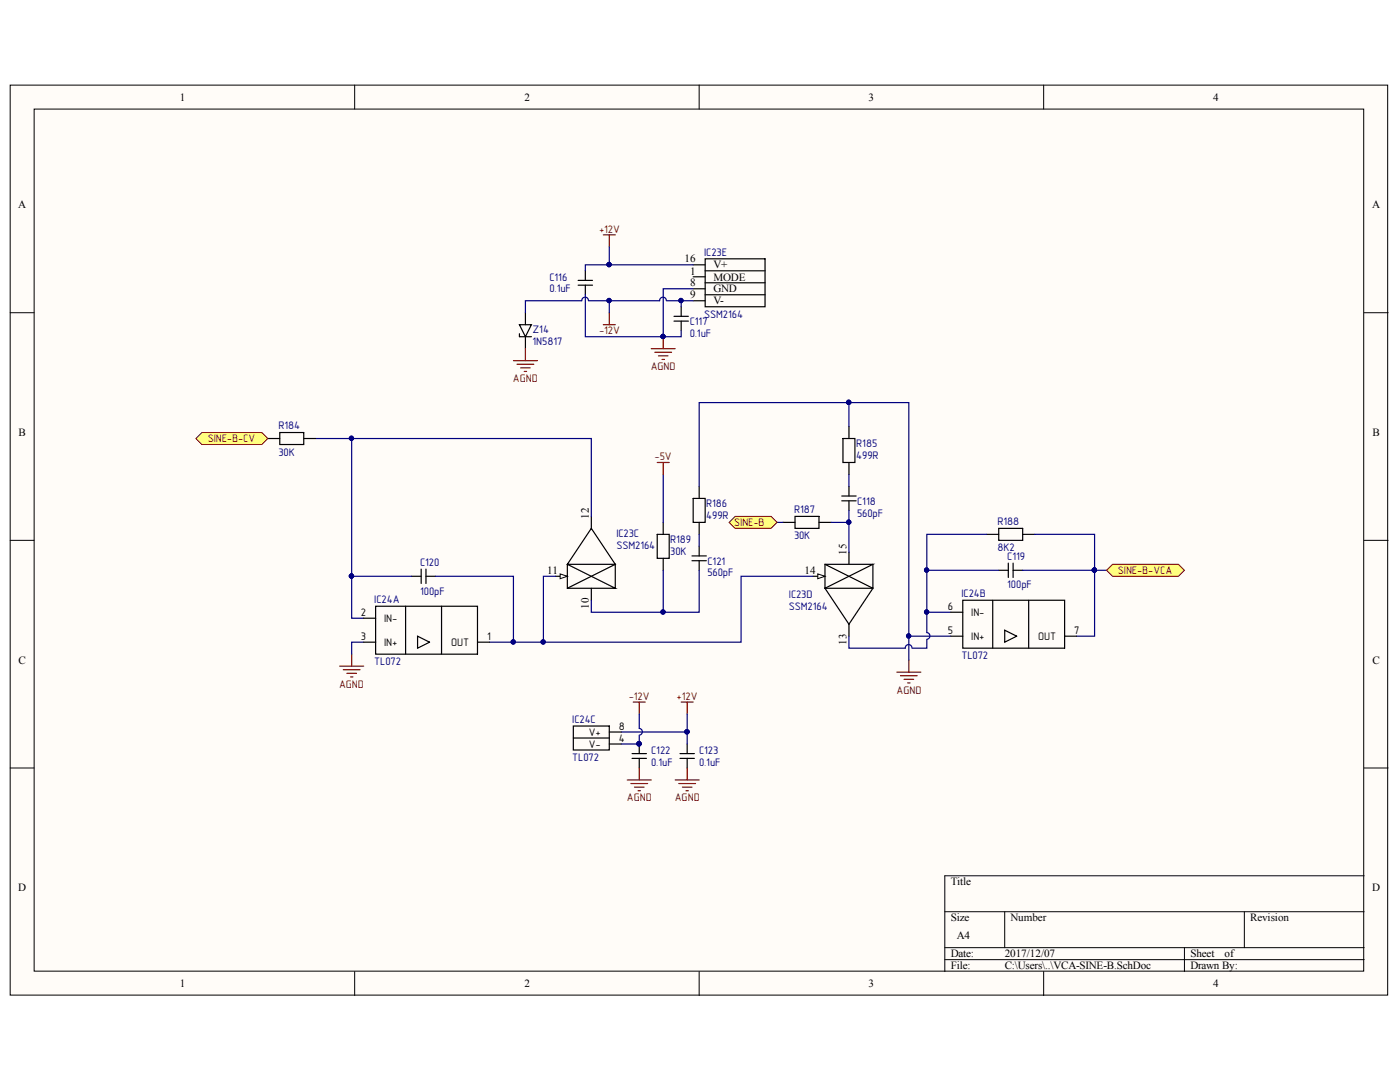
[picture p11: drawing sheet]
<svg xmlns="http://www.w3.org/2000/svg" width="279mm" height="216mm" viewBox="0 0 279 216" stroke-linecap="round" stroke-linejoin="round" font-family="sans-serif">
<g fill="#fffcf8" stroke="#000" stroke-width=".2">
<path d="M2 17h274.9v181.6h-274.9z"/>
<path d="M6.8 21.8h265.4v172h-265.4z"/>
</g>
<g fill="none" stroke="#000" stroke-width=".2">
<path d="M70.8 17v4.8M139.5 17v4.8M208.3 17v4.8M2 62.4h4.8M272.3 62.4h4.7M2 107.8h4.8M272.3 107.8h4.7M2 153.2h4.8M272.3 153.2h4.7M272.3 174.8h-83.7v19.1M70.8 193.9v4.8M139.5 193.9v4.8"/>
<path d="M188.6 181.9h83.7M188.6 189.1h83.7M188.6 191.5h83.7M200.5 181.9v7.2M208.3 193.9v4.8M236.4 189.1v4.8M248.3 181.9v7.2"/>
</g>
<path d="M82.1 115h2M84.1 113.6v2.8M85 115h1.9M85 113.6v2.8M162.3 115h2.3M169.4 110.2v2.4" fill="none" stroke="#000" stroke-width=".24"/>
<path d="M163.2 114.5l1.4 .5-1.4 .5z" fill="#fffcf8"/>
<path d="M163.2 114.5l1.4 .5-1.4 .5z" fill="none" stroke="#000" stroke-width=".2"/>
<g fill="none" stroke="#000" stroke-width=".24">
<path d="M168 99h2.9M168 99.9h2.9M168.2 87.5h2.4v4.8h-2.4zM169.4 85.1v2.4M169.4 92.3v2.4M169.4 97.1v1.9M169.4 99.9v1.9M110.8 115h2.4M118 117.4v2.4M156.3 104.2h2.4M158.7 103h4.7v2.4h-4.7zM163.4 104.2h2.4"/>
<path d="M164.6 117.4h9.6l-4.8 7.2zM164.6 112.6h9.6l-9.6 4.8zM164.6 112.6l9.6 4.8v-4.8M196.9 106.6h2.4M199.3 105.4h4.8v2.4h-4.8zM199.3 113.8h1.9M201.2 112.4v2.8M202.2 113.8h1.9M202.2 112.4v2.8M204.1 106.6h2.4M169.4 124.6v2.3"/>
</g>
<path d="M169.4 94.7v2.4M165.8 104.2h3.6M169.4 101.8v8.4M185 113.8h14.3M204.1 113.8h16.7M206.5 106.6h11.9v20.3h-3.5M181.4 126.9h8.4" fill="none" stroke="#000080" stroke-width=".24"/>
<g fill="#000080" stroke="#000080" stroke-width=".2">
<circle cx="169.4" cy="104.2" r=".43"/>
<circle cx="184.9" cy="113.7" r=".43"/>
<circle cx="218.4" cy="113.7" r=".43"/>
<circle cx="181.3" cy="126.9" r=".43"/>
</g>
<path d="M179 134.1h4.8M179.7 134.8h3.4M180.4 135.6h1.9M181.1 136.3h.5M181.4 131.7v2.4" fill="none" stroke="#800000" stroke-width=".24"/>
<path d="M111.8 114.5l1.4 .5-1.4 .5z" fill="#fffcf8"/>
<path d="M111.8 114.5l1.4 .5-1.4 .5z" fill="none" stroke="#000" stroke-width=".2"/>
<g fill="none" stroke="#000" stroke-width=".24">
<path d="M53.4 87.5h2.4M55.8 86.3h4.8v2.4h-4.8zM60.6 87.5h2.4M138.3 99.5h2.4v4.7h-2.4zM139.5 97.1v2.4M113.2 112.6l9.6 4.8h-9.6zM113.2 117.4l9.6-4.8v4.8M118 105.4l4.8 7.2h-9.6zM118 103v2.4M131.2 106.6h2.4v4.8h-2.4zM132.4 104.2v2.4M132.4 111.4v2.4"/>
<path d="M138.1 110.9h2.9M138.1 111.9h2.9M139.5 104.2v2.4M139.5 109v1.9M139.5 111.9v1.9"/>
</g>
<g fill="none" stroke="#000080" stroke-width=".24">
<path d="M63 87.5h7.2M132.4 94.7v9.5M169.4 80.3h12v51.4M169.4 80.3h-29.9v16.8M169.4 80.3v4.8M70.2 115v8.4h2.4M70.2 115h11.9M86.9 115h15.6v13.1M110.8 115h-2.4v13.1M118 103v-15.5h-47.8v27.5M132.4 113.8v8.4M139.5 113.8v8.4h-21.5v-2.4"/>
<path d="M139.5 106.6v2.4M155.1 104.2h1.2M162.3 115h-14.4v13.1h-50.2M196.9 106.6h-11.9v19.6a.67 .67 0 0 1 .6 .7 .67 .67 0 0 1-.6 .7M72.6 128.1h-2.4v2.4M169.4 126.9v2.4h11.3a.67 .67 0 0 1 .6-.7 .67 .67 0 0 1 .7 .7M185 127.7v1.6h-2.9M185 122.2h4.8"/>
</g>
<g fill="#000080" stroke="#000080" stroke-width=".2">
<circle cx="102.4" cy="128.1" r=".43"/>
<circle cx="108.4" cy="128.1" r=".43"/>
<circle cx="132.3" cy="122.1" r=".43"/>
<circle cx="169.4" cy="80.3" r=".43"/>
<circle cx="181.3" cy="126.9" r=".43"/>
<circle cx="184.9" cy="122.1" r=".43"/>
<circle cx="184.9" cy="113.7" r=".43"/>
<circle cx="70.1" cy="87.5" r=".43"/>
<circle cx="70.1" cy="114.9" r=".43"/>
</g>
<path d="M131.2 92.3h2.4M132.4 92.3v2.4M67.8 132.9h4.8M68.5 133.6h3.4M69.2 134.4h1.9M69.9 135.1h.5M70.2 130.5v2.4" fill="none" stroke="#800000" stroke-width=".24"/>
<g fill="#ffff80" stroke="#800000" stroke-width=".2">
<path d="M145.5 104.2l1.2-1.2h7.2l1.2 1.2-1.2 1.2h-7.2z" fill-rule="evenodd"/>
<path d="M220.8 113.8l1.2-1.2h13.2l1.2 1.2-1.2 1.2h-13.2z" fill-rule="evenodd"/>
<path d="M39.1 87.5l1.2-1.2h11.9l1.2 1.2-1.2 1.2h-11.9z" fill-rule="evenodd"/>
</g>
<g fill="none" stroke="#000" stroke-width=".24">
<path d="M115.4 55.9h2.8M115.4 56.9h2.8M116.8 54v1.9M116.8 56.9v1.9M138.3 52.8h2.4M138.3 55.2h2.4M138.3 57.6h2.4M140.7 51.6h12v9.6h-12zM140.7 54h12M140.7 56.4h12M140.7 58.8h12M103.7 64.8h2.4l-1.2 2.4z"/>
<path d="M103.7 66.6v.6h2.4M104.9 62.4v2.4M104.9 67.2v2.4M134.5 64.1h2.9M134.5 63.1h2.9M135.9 61.2v1.9M135.9 64.1v1.9M138.3 60h2.4M192.1 119.8h20.4v9.5h-20.4zM198.1 119.8v9.5M205.3 119.8v9.5M72.6 128.1h2.4"/>
<path d="M72.6 123.4h2.4M75 121h20.3v9.5h-20.3zM80.9 121v9.5M83.3 126.9l2.4 1.2-2.4 1.2zM88.1 121v9.5M95.3 128.1h2.4M189.8 126.9h2.3M189.8 122.2h2.3M200.5 125.7l2.4 1.2-2.4 1.2zM212.5 126.9h2.4M114.4 144.9h7.2v4.8h-7.2zM114.4 147.3h7.2"/>
<path d="M121.6 146.1h2.4M121.6 148.5h2.4M126.1 151.3h2.9M126.1 150.4h2.9M127.6 148.5v1.9M127.6 151.3v1.9M135.7 151.3h2.9M135.7 150.4h2.9M137.1 148.5v1.9M137.1 151.3v1.9"/>
</g>
<g fill="#000080" stroke="#000080" stroke-width=".2">
<circle cx="127.5" cy="148.4" r=".43"/>
<circle cx="137.1" cy="146" r=".43"/>
<circle cx="121.5" cy="52.8" r=".43"/>
<circle cx="132.3" cy="67.1" r=".43"/>
<circle cx="135.9" cy="60" r=".43"/>
<circle cx="121.5" cy="60" r=".43"/>
</g>
<g fill="none" stroke="#800000" stroke-width=".24">
<path d="M120.4 46.9h2.4M121.6 46.9v2.4M102.5 72h4.7M103.2 72.7h3.3M103.9 73.4h1.9M104.6 74.1h.5M104.9 69.6v2.4M120.4 64.8h2.4M121.6 62.4v2.4M130 69.6h4.7M130.7 70.3h3.3M131.4 71h1.9"/>
<path d="M132.1 71.7h.5M132.4 67.2v2.4M125.2 155.6h4.8M125.9 156.3h3.3M126.4 140.1h2.4M126.6 157.1h1.9M127.3 157.8h.5M127.6 140.1v2.4M127.6 153.2v2.4M134.7 155.6h4.8M135.5 156.3h3.3M135.9 140.1h2.4"/>
<path d="M136.2 157.1h1.9M136.9 157.8h.5M137.1 140.1v2.4M137.1 153.2v2.4"/>
</g>
<g fill="none" stroke="#000080" stroke-width=".24">
<path d="M116.8 58.8v8.4h19.1v-1.2M121.6 52.8h-4.8v1.2M121.6 49.3v3.5M121.6 52.8h16.7M138.3 57.6h-5.9v9.6M117.4 60a.67 .67 0 0 0-.6-.7 .67 .67 0 0 0-.7 .7h-11.2v2.4M117.5 60h4.1M131.6 60h-10v2.4M133 60a.67 .67 0 0 0-.7-.7 .67 .67 0 0 0-.7 .7M133.1 60h2.8v1.2M135.9 60h2.4M124 146.1h13.1"/>
<path d="M127.6 142.5v2.9a.67 .67 0 0 1 .6 .6 .67 .67 0 0 1-.6 .7M127.6 146.8v1.7h-3.6M137.1 142.5v6"/>
</g>
<g font-size="2.2">
<text x="35.9" y="20.1">1</text>
<text x="104.7" y="20.1">2</text>
<text x="173.4" y="20.1">3</text>
<text x="242.1" y="20.1">4</text>
<text x="3.6" y="41.6">A</text>
<text x="273.9" y="41.6">A</text>
<text x="136.6" y="52.3">16</text>
<text x="142.4" y="53.5">V+</text>
<text x="137.7" y="54.8">1</text>
<text x="137.7" y="59.5">9</text>
<text x="137.7" y="57.2">8</text>
<text x="142.4" y="56">MODE</text>
<text x="142.4" y="58.3">GND</text>
<text x="142.4" y="60.7">V-</text>
<text x="3.7" y="87">B</text>
<text x="273.9" y="87">B</text>
<text x="117.5" y="103.5" transform="rotate(-90 117.5 103.5)">12</text>
<text x="169" y="110.7" transform="rotate(-90 169 110.7)">15</text>
<text x="109.2" y="114.5">11</text>
<text x="160.6" y="114.5">14</text>
<text x="72" y="122.9">2</text>
<text x="76.7" y="124.1">IN-</text>
<text x="117.5" y="121.4" transform="rotate(-90 117.5 121.4)">10</text>
<text x="189.2" y="121.7">6</text>
<text x="193.8" y="122.9">IN-</text>
<text x="72" y="127.7">3</text>
<text x="76.7" y="128.9">INa</text>
<text x="90" y="128.9">OUT</text>
<text x="97.2" y="127.7">1</text>
<text x="169" y="128.6" transform="rotate(-90 169 128.6)">13</text>
<text x="189.2" y="126.5">5</text>
<text x="193.8" y="127.7">INa</text>
<text x="207.2" y="127.7">OUT</text>
<text x="214.4" y="126.5">7</text>
<text x="3.7" y="132.4">C</text>
<text x="273.9" y="132.4">C</text>
<text x="117.5" y="146.8">Va</text>
<text x="117.5" y="149.2">V-</text>
<text x="123.5" y="145.6">8</text>
<text x="123.5" y="148">4</text>
<text x="3.6" y="177.9">D</text>
<text x="189.8" y="176.7">Title</text>
<text x="273.9" y="177.9">D</text>
<text x="189.8" y="183.9">Size</text>
<text x="201.7" y="183.9">Number</text>
<text x="249.5" y="183.9">Revision</text>
<text x="189.8" y="191">Date:</text>
<text x="190.9" y="187.4">A4</text>
<text x="200.5" y="191">2017/12/07</text>
<text x="237.6" y="191">Sheet</text>
<text x="244.4" y="191">of</text>
<text x="35.9" y="197">1</text>
<text x="104.7" y="197">2</text>
<text x="173.4" y="197">3</text>
<text x="189.8" y="193.4">File:</text>
<text x="200.5" y="193.4">C:\Users\..\VCA-SINE-B.SchDoc</text>
<text x="237.6" y="193.4">Drawn By:</text>
<text x="242.1" y="197">4</text>
</g>
<g font-size="2.2" fill="#800000">
<text x="119.5" y="46.4">a12V</text>
<text x="119.5" y="66.7">-12V</text>
<text x="102.4" y="76.3">AGND</text>
<text x="129.9" y="73.9">AGND</text>
<text x="41.5" y="88.3">SINE-B-CV</text>
<text x="130.6" y="91.8">-5V</text>
<text x="146.5" y="104.9">SINE-B</text>
<text x="223.1" y="114.5">SINE-B-VCA</text>
<text x="67.7" y="137.3">AGND</text>
<text x="125.5" y="139.6">-12V</text>
<text x="135" y="139.6">a12V</text>
<text x="178.9" y="138.4">AGND</text>
<text x="125.1" y="159.9">AGND</text>
<text x="134.7" y="159.9">AGND</text>
</g>
<g font-size="2.2" fill="#000080">
<text x="140.5" y="51">IC23E</text>
<text x="109.6" y="58.3">0.1uF</text>
<text x="109.6" y="56">C116</text>
<text x="137.6" y="64.9">C117</text>
<text x="140.5" y="63.4">SSM2164</text>
<text x="106.3" y="68.9">1N5817</text>
<text x="106.3" y="66.5">Z14</text>
<text x="137.6" y="67.2">0.1uF</text>
<text x="55.6" y="85.6">R184</text>
<text x="170.9" y="89.2">R185</text>
<text x="55.6" y="90.9">30K</text>
<text x="170.9" y="91.6">499R</text>
<text x="140.9" y="101.1">R186</text>
<text x="171.1" y="100.7">C118</text>
<text x="123" y="107.1">IC23C</text>
<text x="140.9" y="103.5">499R</text>
<text x="158.5" y="107.6">30K</text>
<text x="158.5" y="102.3">R187</text>
<text x="171.1" y="103.1">560pF</text>
<text x="199.1" y="104.8">R188</text>
<text x="83.8" y="112.9">C120</text>
<text x="123" y="109.5">SSM2164</text>
<text x="133.8" y="110.7">30K</text>
<text x="133.8" y="108.3">R189</text>
<text x="141.2" y="112.6">C121</text>
<text x="199.1" y="110">8K2</text>
<text x="201" y="111.7">C119</text>
<text x="83.8" y="118.7">100pF</text>
<text x="141.2" y="115">560pF</text>
<text x="157.4" y="119.3">IC23D</text>
<text x="191.9" y="119.1">IC24B</text>
<text x="201" y="117.4">100pF</text>
<text x="74.7" y="120.3">IC24A</text>
<text x="157.4" y="121.7">SSM2164</text>
<text x="191.9" y="131.5">TL072</text>
<text x="74.7" y="132.7">TL072</text>
<text x="114.2" y="144.2">IC24C</text>
<text x="114.2" y="151.8">TL072</text>
<text x="129.9" y="152.8">0.1uF</text>
<text x="129.9" y="150.4">C122</text>
<text x="139.5" y="152.8">0.1uF</text>
<text x="139.5" y="150.4">C123</text>
</g>
</svg>
